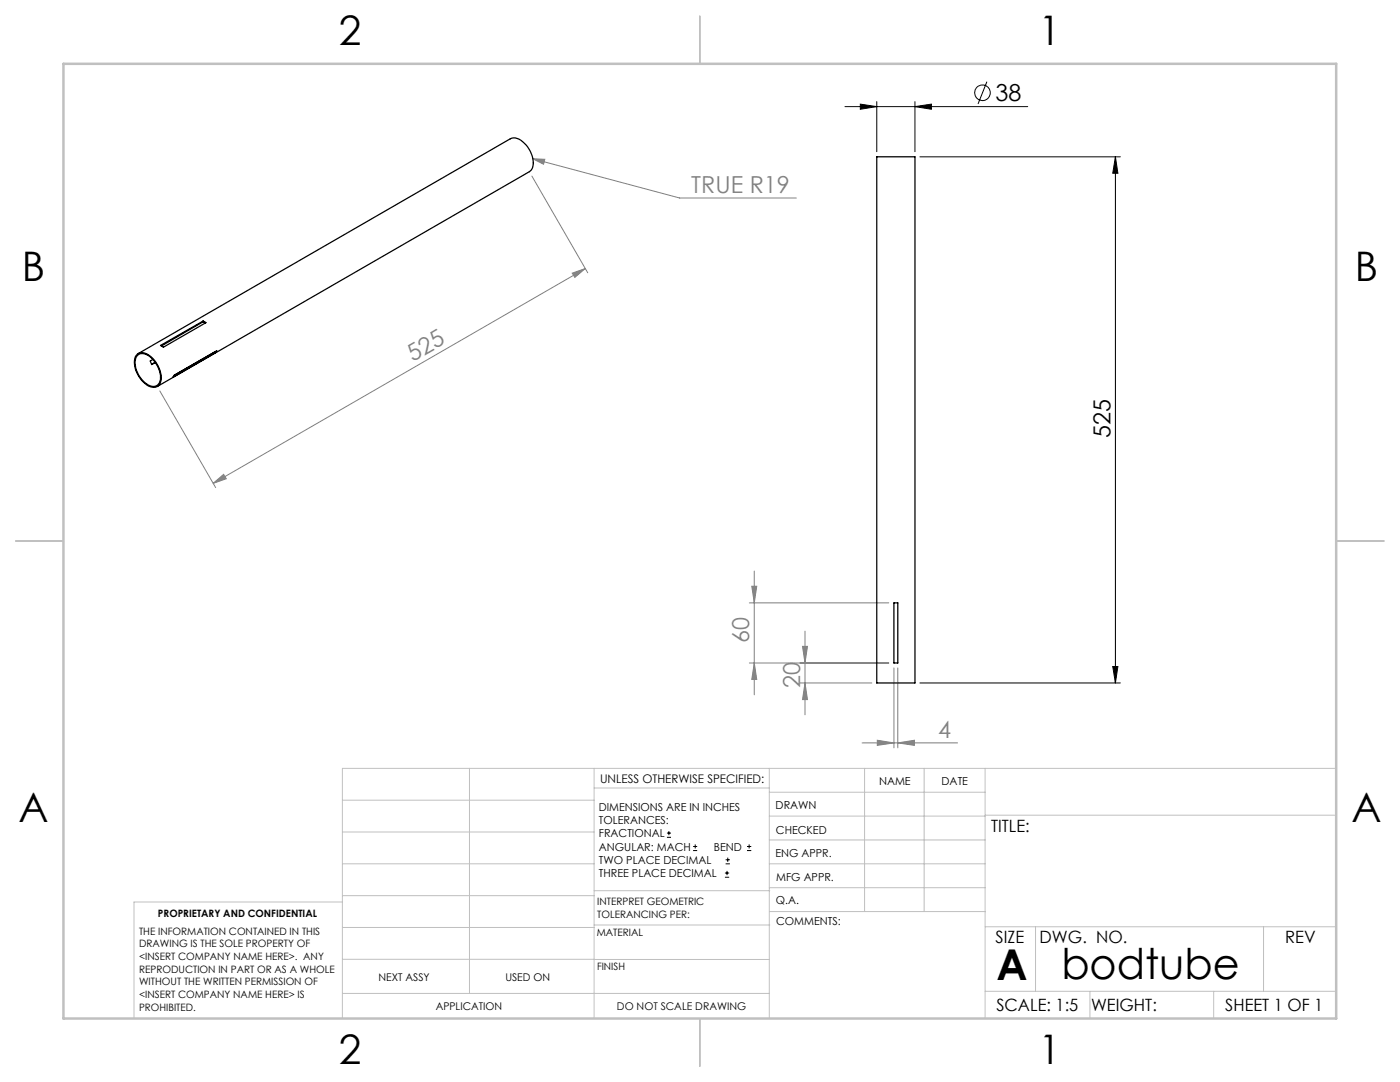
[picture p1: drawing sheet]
<svg xmlns="http://www.w3.org/2000/svg" width="279mm" height="216mm" viewBox="0 0 279 216" stroke-linecap="round" stroke-linejoin="round" font-family="sans-serif">
<g fill="none" stroke="#000" stroke-width=".2">
<path d="M197 16.3l-1.8 4.4M168.6 21.3h36.5M171.7 20.8l3.3 .5-3.3 .5zM175 20.3v10M182.6 21.3l3.3-.5v1zM182.6 20.3v10M183.6 31.3h40M222.6 31.3l.5 3.3h-1zM222.6 31.3v105M183.6 136.3h40M222.1 133h1l-.5 3.3zM133.1 167.1h.8"/>
<path d="M133.1 166.2h.8M133.5 165.8v.9M138.3 169.7h.8M138.3 168.9h.8M138.7 168.5v.8M144.7 175h.8M144.7 174.2h.8M144.8 172.4h.9M144.8 171.6h.9M145.1 173.8v.8M145.2 171.1v.9M149.1 169.7h.8"/>
<path d="M149.1 168.9h.8M149.5 168.5v.8"/>
<circle cx="196.1" cy="18.5" r="1.55"/>
</g>
<g fill="none" stroke="#808080" stroke-width=".2">
<path d="M106.2 35.1l11.1 19.3M106.3 31.7l2.4 .1-.2 1zM106.3 31.7l29.3 7.8h23.3M114.2 54.5l2.6-.9-2.1 1.8zM116.8 53.6l-74.3 42.8M31.9 78l11.1 19.3M42.5 96.4l2.1-1.7 .6 .8zM150 117h1l-.5 3.3zM150.5 113.9v24.7M149.5 132.3h27.9M149.5 120.3h27.9M150.5 132.3l.5 3.3h-1z"/>
<path d="M159.7 136.3h14.3M160.2 129h.9l-.4 3.3zM160.7 125.9v16.7M160.7 136.3l.4 3.3h-.9zM178.4 133.3v15.9M179.2 133.3v15.9M172 148.2h19.1M175.1 147.7l3.3 .5-3.3 .5zM179.2 148.2l3.3-.5v1z"/>
</g>
<g fill="none" stroke="#c0c0c0" stroke-width=".2">
<path d="M68.3 159.7h50.3M93.7 153.3v44.9M118.6 153.3v49.9M118.6 157.2h34.9M153.5 153.3v49.9M153.5 158.1h43.1M172.5 153.3v28.6M184.4 153.3v28.6M196.6 153.3v49.9M266.7 153.3h-198.4v49.9M68.3 178.7h50.3M68.3 172.4h50.3"/>
<path d="M68.3 166h50.3M68.3 180h-41.6v23.2M118.6 177.7h35M153.5 167.6h43.1M153.5 162.8h43.1M153.5 172.4h43.1M153.5 177.1h43.1M196.6 162.7h70.1M68.3 198.2h85.2M68.3 191.4l85.2 .1M68.3 185.1h50.3M118.6 184.6h35"/>
<path d="M153.6 181.9h43M196.6 197.8h70.1M196.6 184.9h70.1M206.7 184.9v12.9M217.5 197.8v5.4M242.2 197.8v5.4M252.2 184.9v12.9"/>
</g>
<path d="M139.7 3.2v9.5M3.1 107.9h9.6M266.7 107.9h9.5M139.7 203.2v9.6" fill="none" stroke="#c0c0c0" stroke-width=".25"/>
<path d="M12.7 12.7h254v190.5h-254z" fill="none" stroke="#c0c0c0" stroke-width=".5"/>
<g fill="#000">
<path d="M171.7 20.8l3.3 .5-3.3 .5zM182.6 21.3l3.3-.5v1z"/>
<path d="M222.6 31.3l.5 3.3h-1zM222.1 133h1l-.5 3.3z"/>
</g>
<g fill="#808080">
<path d="M106.3 31.7l2.2 1.1 .2-1zM175.1 147.7l3.3 .5-3.3 .5zM179.2 148.2l3.3-.5v1z"/>
<path d="M42.5 96.4l2.1-1.7 .6 .8zM114.2 54.5l2.6-.9-2.1 1.8z"/>
<path d="M160.2 129h.9l-.4 3.3zM160.7 136.3l.4 3.3h-.9zM150 117h1l-.5 3.3zM150.5 132.3l.5 3.3h-1z"/>
</g>
<g fill="none" stroke="#000" stroke-width=".25">
<path d="M175 31.3h7.6v105h-7.6zM27.4 70.7a2.07 2.07 0 0 1 2.7 .4 5.6 5.6 0 0 1 2 5.1 1.62 1.62 0 0 1-2.8 .6 5.4 5.4 0 0 1-2.3-5.6zM27.4 70.9a2.01 2.01 0 0 1 2.9 .6 4.9 4.9 0 0 1 1.5 4.9 1.59 1.59 0 0 1-2.6 .2 4.8 4.8 0 0 1-2-5.4zM27.6 70.6l74.2-42.9a2.25 2.25 0 0 1 2.8 .9 4.8 4.8 0 0 1 1.4 5.3l-.3 .4-74.3 42.8M30.5 71.7l-.5 .3 .3 .7 .7-.4M31 72.3l-.7 .4M32 68.9l8.5-4.8 .6 .3-8.5 4.9zM34.8 74.9l8.5-4.9-.3 .3-8.5 5zM40.5 64.2l.5 .3M40.5 64.2l-8.3 4.8M40.5 64.1v.1M42.9 70.2l-8.1 4.7"/>
<path d="M42.9 70.2l.1 .2M42.9 70.2h.1M178.4 120.3h.8v12h-.8z"/>
</g>
<g font-size="8.5">
<text x="198.9" y="195.5">A</text>
<text x="211.8" y="195.4">bodtube</text>
</g>
<g font-size="8.1">
<text x="67.6" y="8.9">2</text>
<text x="207.3" y="8.9">1</text>
<text x="4.4" y="56.1">B</text>
<text x="270.4" y="56.1">B</text>
<text x="3.7" y="164.1">A</text>
<text x="269.7" y="164.1">A</text>
<text x="67.6" y="212.4">2</text>
<text x="207.3" y="212.4">1</text>
</g>
<g font-size="4.7">
<text x="198.7" y="20.2">38</text>
<text x="221.6" y="87.3" transform="rotate(-90 221.6 87.3)">525</text>
</g>
<g font-size="4.7" fill="#808080">
<text x="138" y="38.5">TRUE R19</text>
<text x="82.4" y="72.3" transform="rotate(-30 82.4 72.3)">525</text>
<text x="149.5" y="128.3" transform="rotate(-90 149.5 128.3)">60</text>
<text x="159.7" y="137.3" transform="rotate(-90 159.7 137.3)">20</text>
<text x="187.2" y="147.2">4</text>
</g>
<g font-size="3.4">
<text x="197.8" y="166">TITLE:</text>
<text x="198.7" y="188.1">SIZE</text>
<text x="207.5" y="188.1">DWG. NO.</text>
<text x="256.5" y="188.2">REV</text>
<text x="198.8" y="201.7">SCALE: 1:5</text>
<text x="217.7" y="201.8">WEIGHT:</text>
<text x="244.5" y="201.7">SHEET 1 OF 1</text>
</g>
<text font-size="2.4" x="119.8" y="156.2">UNLESS OTHERWISE SPECIFIED:</text>
<g font-size="2.2">
<text x="119.5" y="161.8">DIMENSIONS ARE IN INCHES</text>
<text x="154.8" y="161.4">DRAWN</text>
<text x="175.4" y="156.6">NAME</text>
<text x="187.9" y="156.7">DATE</text>
<text x="119.5" y="164.4">TOLERANCES:</text>
<text x="119.5" y="167.1">FRACTIONAL</text>
<text x="154.9" y="166.3">CHECKED</text>
<text x="119.5" y="169.7">ANGULAR: MACH</text>
<text x="119.5" y="172.4">TWO PLACE DECIMAL</text>
<text x="142.5" y="169.7">BEND</text>
<text x="154.8" y="171">ENG APPR.</text>
<text x="119.5" y="175">THREE PLACE DECIMAL</text>
<text x="154.9" y="175.7">MFG APPR.</text>
<text x="154.9" y="180.4">Q.A.</text>
<text x="154.9" y="184.6">COMMENTS:</text>
</g>
<g font-size="2.1">
<text x="75.5" y="195.7">NEXT ASSY</text>
<text x="100.9" y="195.7">USED ON</text>
<text x="86.9" y="201.5">APPLICATION</text>
<text x="123.1" y="201.6">DO NOT SCALE DRAWING</text>
</g>
<g font-size="2">
<text x="31.5" y="182.9">PROPRIETARY AND CONFIDENTIAL</text>
<text x="119.2" y="180.6">INTERPRET GEOMETRIC</text>
<text x="119.2" y="183.1">TOLERANCING PER:</text>
<text x="27.8" y="186.5">THE INFORMATION CONTAINED IN THIS</text>
<text x="27.8" y="189">DRAWING IS THE SOLE PROPERTY OF</text>
<text x="27.8" y="191.6">&lt;INSERT COMPANY NAME HERE&gt;. ANY</text>
<text x="119.1" y="186.7">MATERIAL</text>
<text x="27.8" y="194.1">REPRODUCTION IN PART OR AS A WHOLE</text>
<text x="27.8" y="196.6">WITHOUT THE WRITTEN PERMISSION OF</text>
<text x="119.1" y="193.5">FINISH</text>
<text x="27.8" y="199.1">&lt;INSERT COMPANY NAME HERE&gt; IS</text>
<text x="27.8" y="201.7">PROHIBITED.</text>
</g>
</svg>
